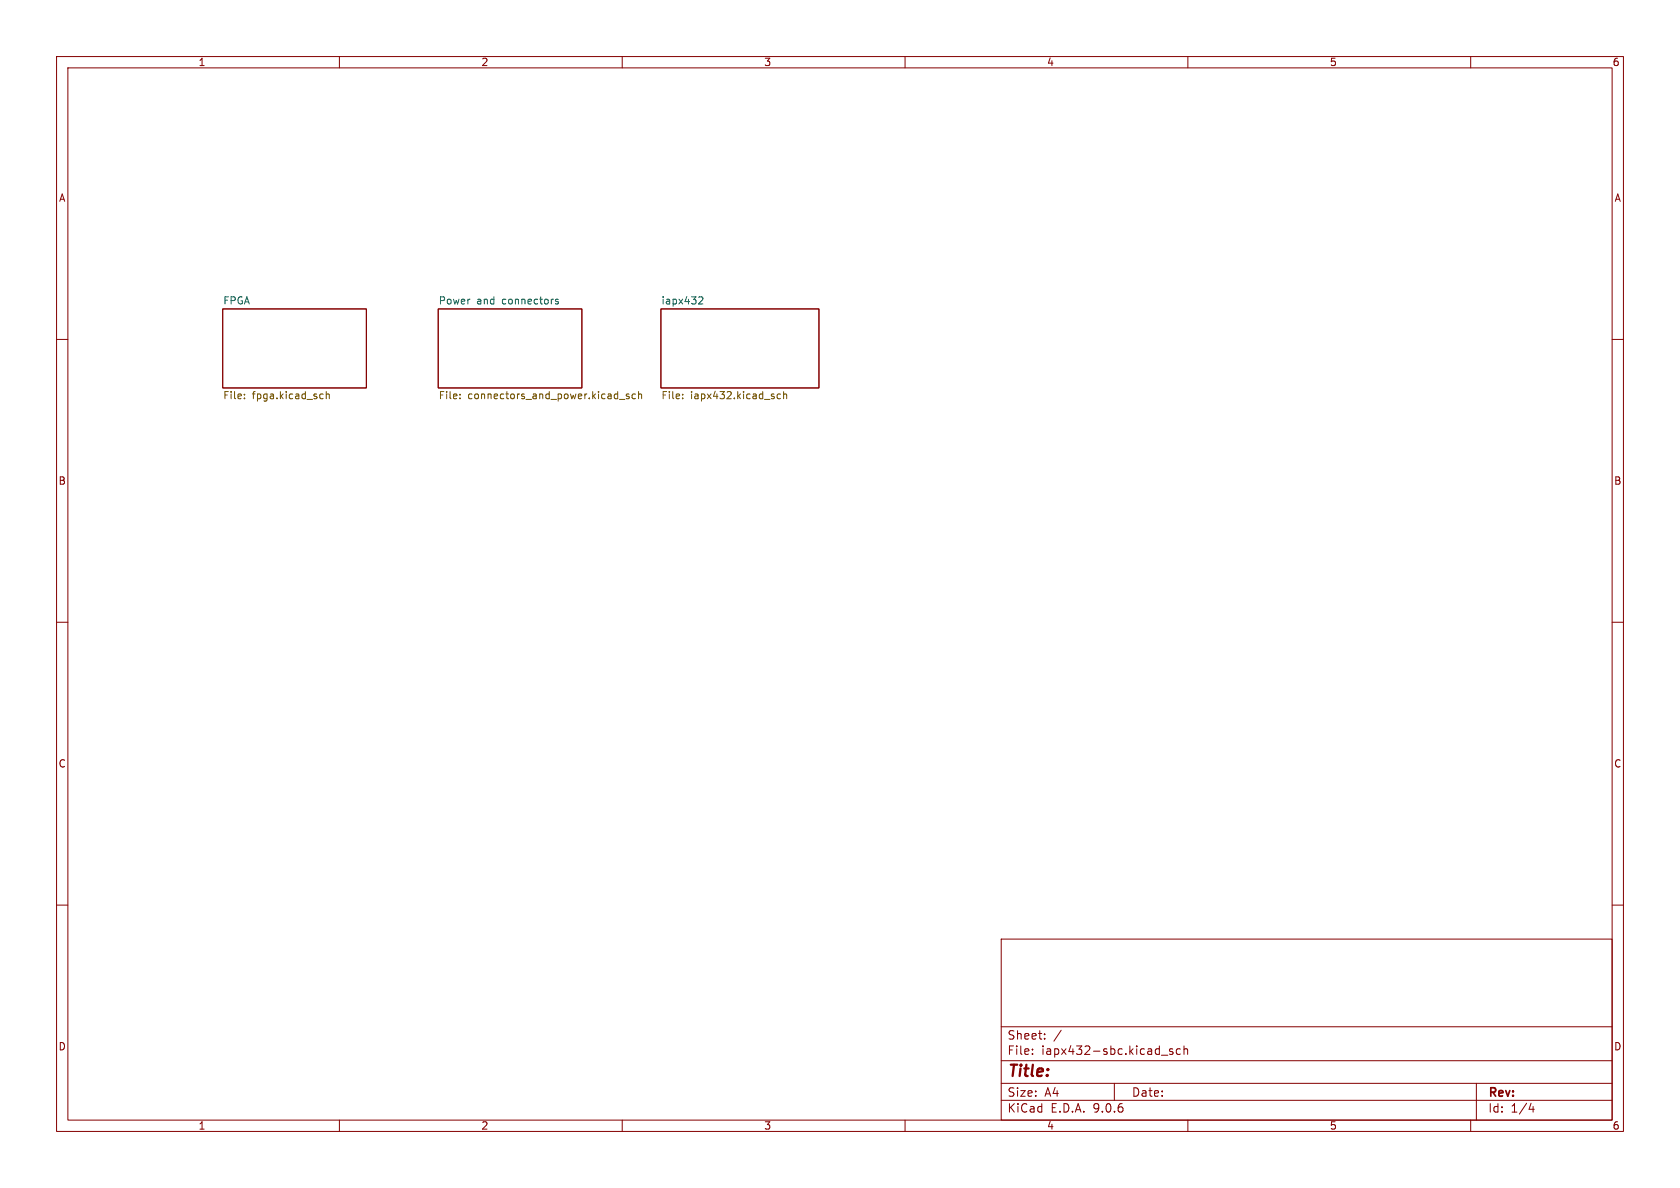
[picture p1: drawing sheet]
<svg xmlns="http://www.w3.org/2000/svg" width="297mm" height="210mm" viewBox="0 0 297 210" stroke-linecap="round" stroke-linejoin="round" font-family="sans-serif">
<g fill="none" stroke="#840000" stroke-width=".18">
<path d="M10 10h277v190h-277zM12 12h273v186h-273zM60 10v2M110 10v2M160 10v2M210 10v2M260 10v2M39.4 54.6h25.4v14h-25.4zM77.5 54.6h25.4v14h-25.4zM116.8 54.6h28v14h-28zM10 60h2M285 60h2"/>
<path d="M10 110h2M285 110h2M10 160h2M177 166h108v32h-108zM285 160h2M60 198v2M110 198v2M160 198v2M177 194.5h108M177 191.5h108M177 187.5h108M177 181.5h108"/>
<path d="M182.5 186.3v.1M182.5 185.5v.1M184.7 183.6v.1M184.7 182.8v.1M187.6 182.1l-1.3 2M197 191.5v3M205.3 186.5h1.2M207.3 185.5l-.3-.1-.3 .2 .1 .2 .5 .2v.3h-.6M208.7 185.5l-.5-.1-.2 .3v.4l.1 .2h.6M209.3 185.5l.2-.1 .4 .1 .1 .9M209.3 184.9v1.5M210 198v2"/>
<path d="M260 198v2M261 191.5v6.5M270.7 195l-.4 1.1h.9M271 195.6v1"/>
</g>
<g fill="none" stroke="#725600" stroke-width=".18">
<path d="M43.2 70.4v.1M43.2 69.7v.1M56.8 69.6l.3 .1M57.1 70.4l-.3 .1M57.7 69.8l.2-.2 .3 .1v.8M57.7 69.2v1.3M81.3 70.4v.1M81.3 69.7v.1M109.5 70.6h1M111.2 69.7l-.3-.1-.2 .2 .1 .2 .4 .1v.3h-.5M112.3 69.7l-.3-.1-.3 .3 .2 .5h.4M112.9 69.8l.2-.2 .3 .1v.8"/>
<path d="M112.9 69.2v1.3M120.7 70.4v.1M120.7 69.7v.1M138 69.7l-.4-.1-.2 .3 .1 .5h.5M138.5 69.8l.2-.2 .3 .1 .1 .8M138.5 69.2v1.3"/>
</g>
<path d="M98.7 52.9h-.3l-.2 .2 .1 .2 .4 .1v.3h-.5M123.5 52.6l.5-.1 .3 .3-.8 .9h.8" fill="none" stroke="#006464" stroke-width=".18"/>
<text font-size="2.8" fill="#840000" x="178" y="190.9">Title:</text>
<g font-size="2.1" fill="#840000">
<text x="178" y="184">Sheet:</text>
<text x="178" y="186.7">File:</text>
<text x="184.1" y="186.7">iapx432-sbc.kicad_sch</text>
<text x="178" y="196.9">KiCad</text>
<text x="178" y="194.1">Size:</text>
<text x="184.7" y="194.1">A4</text>
<text x="185.7" y="196.9">E.D.A.</text>
<text x="193.3" y="196.9">9.0.6</text>
<text x="200" y="194.1">Date:</text>
<text x="263" y="194.3">Rev:</text>
<text x="263" y="196.9">Id:</text>
<text x="267.1" y="196.9">1/4</text>
</g>
<g font-size="1.8" fill="#840000">
<text x="35" y="11.9">1</text>
<text x="85" y="11.9">2</text>
<text x="135" y="11.9">3</text>
<text x="185" y="11.9">4</text>
<text x="235" y="11.9">5</text>
<text x="285" y="11.9">6</text>
<text x="10.3" y="35.9">A</text>
<text x="285.3" y="35.9">A</text>
<text x="10.3" y="85.9">B</text>
<text x="285.3" y="85.9">B</text>
<text x="10.3" y="135.9">C</text>
<text x="285.3" y="135.9">C</text>
<text x="10.3" y="185.9">D</text>
<text x="285.3" y="185.9">D</text>
<text x="35" y="199.9">1</text>
<text x="85" y="199.9">2</text>
<text x="135" y="199.9">3</text>
<text x="185" y="199.9">4</text>
<text x="235" y="199.9">5</text>
<text x="285" y="199.9">6</text>
</g>
<g font-size="1.8" fill="#006464">
<text x="39.4" y="53.9">FPGA</text>
<text x="77.5" y="53.9">Power</text>
<text x="84.3" y="53.9">and</text>
<text x="88.9" y="53.9">connectors</text>
<text x="116.8" y="53.9">iapx432</text>
</g>
<g font-size="1.8" fill="#725600">
<text x="39.4" y="70.9">File:</text>
<text x="44.6" y="70.9">fpga.kicad_sch</text>
<text x="77.5" y="70.9">File:</text>
<text x="82.7" y="70.9">connectors_and_power.kicad_sch</text>
<text x="116.8" y="70.9">File:</text>
<text x="122.1" y="70.9">iapx432.kicad_sch</text>
</g>
</svg>
